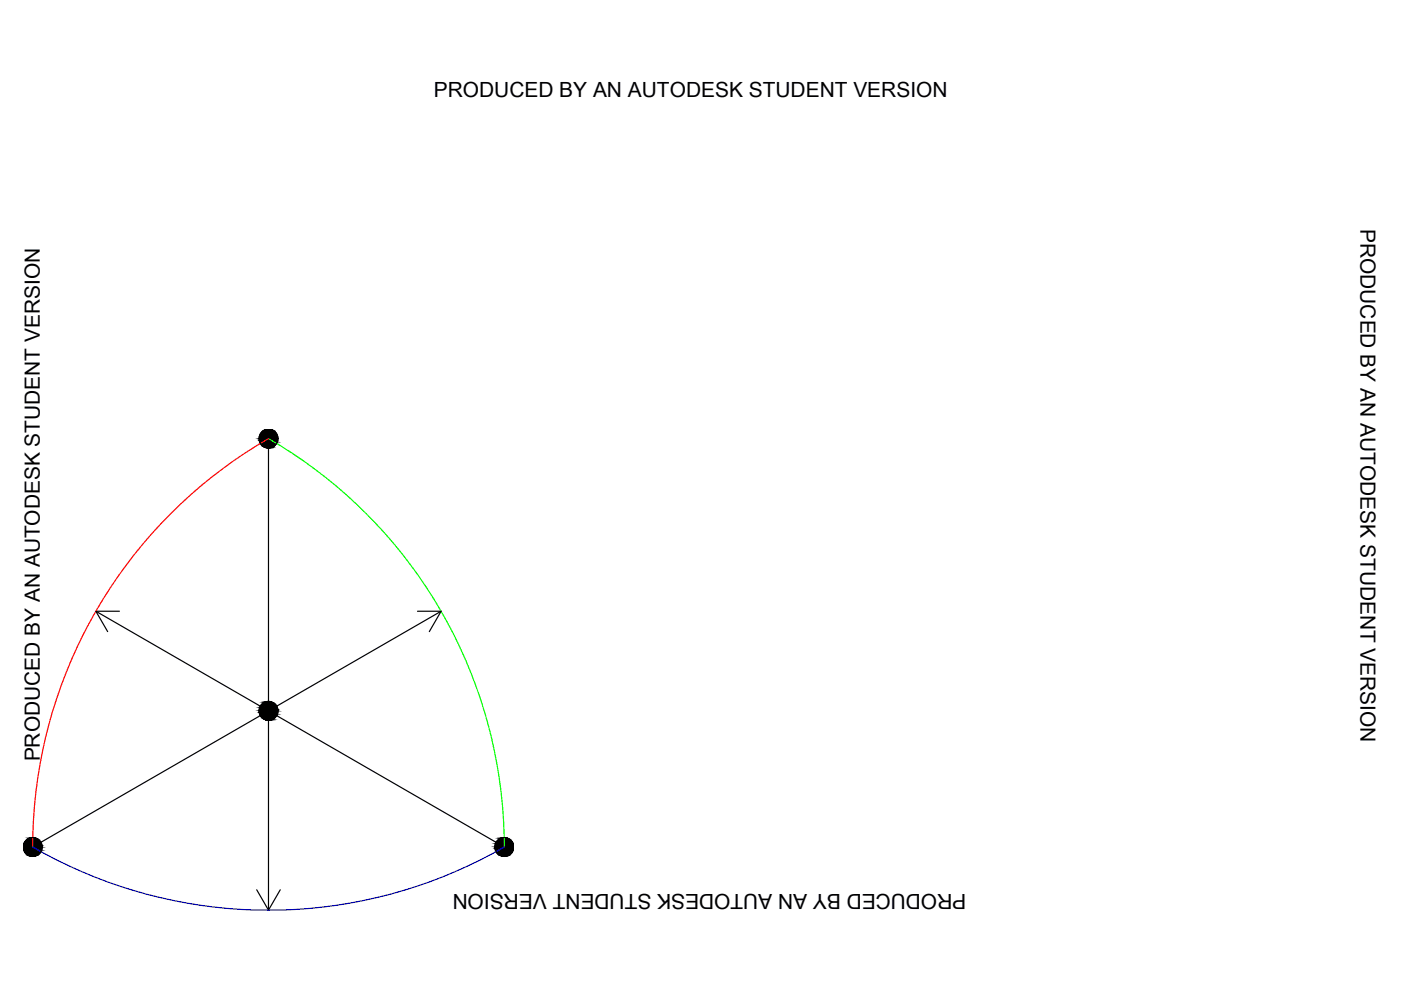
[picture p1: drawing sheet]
<svg xmlns="http://www.w3.org/2000/svg" width="297mm" height="210mm" viewBox="0 0 297 210" stroke-linecap="round" stroke-linejoin="round" font-family="sans-serif">
<!-- layer: 0 -->
<g fill="#000" stroke="#000" stroke-width=".21">
<path d="M55 93.7h.7l-.5 .3zM57.5 93.4h1.4l-.1 .3zM55 151.4h.7l-.5 .3zM55.2 149.7l.5 .3h-.7zM57.5 151.1h1.4l-.1 .3zM58.1 150l.6-.3 .1 .3zM6.9 179.2h.6l-.6 .4zM8.1 178.9l.6-.3 .1 .3zM105.2 178.6l.5 .3h-.7zM106.3 179.2h.6v.4zM6.7 181.6h.5zM8.2 180.3h.6l-.1 .3z"/>
<path d="M105.1 180.3h.5l-.4 .3zM106.5 181.5h.9z"/>
<path d="M55 93.4l.7 .3 .6-.3zM55 93.4l.7 .3h-.7z"/>
<path d="M56.6 95h.3zM56.9 95h.4z"/>
<path d="M54.9 93l1.4 .4 .6-.4zM54.9 93l1.4 .4h-1.3z"/>
<path d="M56.3 93.4l.6 .3v-.3zM55.7 93.7l.6-.3 .6 .3z"/>
<path d="M55.7 93.7l1.2 .3v-.3zM55.2 94l.5-.3 1.2 .3z"/>
<path d="M55.2 94l1.7 .3v-.3zM55.2 94l1.7 .3h-1.5z"/>
<path d="M55.4 94.3l1.5 .2v-.2zM55.4 94.3l1.5 .2h-1.2z"/>
<path d="M55.7 94.5l1.2 .2v-.2zM55.7 94.5l1.2 .2h-1z"/>
<path d="M55.9 94.7l1 .2v-.2zM55.9 94.7l1 .2z"/>
<path d="M56.2 94.9l.7 .1zM56.2 94.9l.7 .1z"/>
<path d="M56.7 91l.8 .1zM56.4 91.1h1.1z"/>
<path d="M56.4 91.1l1.4 .1zM56 91.2l.4-.1 1.4 .1z"/>
<path d="M56.9 93v.4h.6zM56.3 93.4l.6-.4v.4z"/>
<path d="M57.5 93.4l.6 .3h.7zM58.1 93.7h.7l-.2 .3z"/>
<path d="M56.9 93.4l1.2 .3-.6-.3zM56.9 93.4l1.2 .3h-1.2z"/>
<path d="M56.9 94.9h.7zM56.9 94.9l.4 .1z"/>
<path d="M56 91.2l2.1 .2-.3-.2zM55.7 91.4l.3-.2 2.1 .2z"/>
<path d="M56.9 94.7l.7 .2 .3-.2zM56.9 94.7l.7 .2h-.7z"/>
<path d="M56.9 93.7l1.7 .3-.5-.3zM56.9 93.7l1.7 .3h-1.7z"/>
<path d="M55.7 91.4l2.7 .2-.3-.2zM55.4 91.6l.3-.2 2.7 .2z"/>
<path d="M56.9 94.5l1 .2 .3-.2zM56.9 94.5l1 .2h-1z"/>
<path d="M55.4 91.6l3.2 .3-.2-.3zM55.4 91.6l3.2 .3h-3.4z"/>
<path d="M56.9 94.3l1.3 .2 .2-.2zM56.9 94.3l1.3 .2h-1.3z"/>
<path d="M55.2 91.9l3.6 .4-.2-.4zM55.2 91.9l3.6 .4h-3.7z"/>
<path d="M56.9 94l1.5 .3 .2-.3zM56.9 94l1.5 .3h-1.5z"/>
<path d="M55.1 92.3l3.8 .3-.1-.3zM55.1 92.3l3.8 .3h-3.9z"/>
<path d="M55 92.6l3.9 .4v-.4zM55 92.6l3.9 .4h-4z"/>
<path d="M56.9 93l2 .4v-.4zM56.9 93l2 .4h-1.4z"/>
<path d="M55 150l1.3 .4-.6-.4zM55 150l1.3 .4h-1.3z"/>
<path d="M56.3 150.4h.6v.3zM56.9 150.4v.3l.6-.3z"/>
<path d="M55 150.4l1.9 .3-.6-.3zM55 150.4l1.9 .3h-2z"/>
<path d="M55 151.1l.7 .3 .6-.3zM55 151.1l.7 .3h-.7z"/>
<path d="M56.6 152.7h.3zM56.9 152.7h.4z"/>
<path d="M56.6 148.8h.3zM56.2 148.8h.7z"/>
<path d="M56.2 148.8l.7 .2v-.2zM55.9 149l.3-.2 .7 .2z"/>
<path d="M55.9 149l1 .2v-.2zM55.6 149.2l.3-.2 1 .2z"/>
<path d="M55.6 149.2l1.3 .2v-.2zM55.6 149.2l1.3 .2h-1.5z"/>
<path d="M55.4 149.4l1.5 .3v-.3zM55.4 149.4l1.5 .3h-1.7z"/>
<path d="M55.2 149.7l1.7 .7v-.7zM55.2 149.7l1.7 .7h-.6z"/>
<path d="M54.9 150.7l1.4 .4 .6-.4zM54.9 150.7l1.4 .4h-1.3z"/>
<path d="M56.3 151.1l.6 .3v-.3zM55.7 151.4l.6-.3 .6 .3z"/>
<path d="M55.7 151.4l1.2 .3v-.3zM55.2 151.7l.5-.3 1.2 .3z"/>
<path d="M55.2 151.7l1.7 .3v-.3zM55.2 151.7l1.7 .3h-1.5z"/>
<path d="M55.4 152l1.5 .2v-.2zM55.4 152l1.5 .2h-1.3z"/>
<path d="M55.6 152.2l1.3 .3v-.3zM55.6 152.2l1.3 .3h-1z"/>
<path d="M55.9 152.5l1 .1v-.1zM55.9 152.5l1 .1z"/>
<path d="M56.2 152.6l.7 .1zM56.2 152.6l.7 .1z"/>
<path d="M56.9 148.7l.4 .1zM56.6 148.8l.3-.1z"/>
<path d="M56.9 148.8h.7zM56.9 148.8h.7z"/>
<path d="M56.9 150.7v.4h.6zM56.3 151.1l.6-.4v.4z"/>
<path d="M57.5 151.1l.6 .3h.7zM58.1 151.4h.7l-.1 .3z"/>
<path d="M56.9 151.1l1.2 .3-.6-.3zM56.9 151.1l1.2 .3h-1.2z"/>
<path d="M56.9 148.8l1 .2zM56.9 148.8l1 .2h-1z"/>
<path d="M56.9 152.6h.7zM56.9 152.6l.4 .1z"/>
<path d="M56.9 149l1.3 .2-.3-.2zM56.9 149l1.3 .2h-1.3z"/>
<path d="M56.9 152.5l.7 .1 .3-.1zM56.9 152.5l.7 .1h-.7z"/>
<path d="M56.9 150l.6 .4 .6-.4zM56.9 150l.6 .4h-.6z"/>
<path d="M56.9 151.4l1.8 .3-.6-.3zM56.9 151.4l1.8 .3h-1.8z"/>
<path d="M56.9 149.2l1.5 .2-.2-.2zM56.9 149.2l1.5 .2h-1.5z"/>
<path d="M56.9 152.2l1 .3 .3-.3zM56.9 152.2l1 .3h-1z"/>
<path d="M56.9 149.4l1.8 .3-.3-.3zM56.9 149.4l1.8 .3h-1.8z"/>
<path d="M56.9 152l1.3 .2 .2-.2zM56.9 152l1.3 .2h-1.3z"/>
<path d="M56.9 149.7l1.2 .3 .6-.3zM56.9 149.7l1.2 .3h-1.2z"/>
<path d="M56.9 151.7l1.5 .3 .3-.3zM56.9 151.7l1.5 .3h-1.5z"/>
<path d="M58.1 150l.8 .4-.1-.4zM57.5 150.4l.6-.4 .8 .4z"/>
<path d="M57.5 150.4l1.4 .3v-.3zM56.9 150.7l.6-.3 1.4 .3z"/>
<path d="M56.9 150.7l2 .4v-.4zM56.9 150.7l2 .4h-1.4z"/>
<path d="M5 179.2h1.9zM5 179.2h1.9z"/>
<path d="M5.2 178.6l1.7 .3v-.3zM5.2 178.6l1.7 .3h-1.9z"/>
<path d="M5 178.9l1.9 .3v-.3zM5 178.9l1.9 .3h-1.9z"/>
<path d="M5 179.2l1.9 .4v-.4zM5 179.2l1.9 .4h-2z"/>
<path d="M4.9 179.6l2.6 .3-.6-.3zM4.9 179.6l2.6 .3h-2.5z"/>
<path d="M6.6 177.6l.3 .1zM6.3 177.7h.6z"/>
<path d="M6.3 177.7l.6 .2v-.2zM5.9 177.9l.4-.2 .6 .2z"/>
<path d="M5.9 177.9l1 .1v-.1zM5.7 178l.2-.1 1 .1z"/>
<path d="M5.7 178l1.2 .3v-.3zM5.7 178l1.2 .3h-1.5z"/>
<path d="M5.4 178.3l1.5 .3v-.3zM5.4 178.3l1.5 .3h-1.7z"/>
<path d="M6.9 177.6h.3zM6.6 177.6h.3z"/>
<path d="M6.9 177.6h.4zM6.9 177.6h.4z"/>
<path d="M6.9 177.6l.7 .1zM6.9 177.6l.7 .1z"/>
<path d="M5 179.9l2.6 .1zM5 179.9l2.6 .1z"/>
<path d="M5 180l3.2 .3-.6-.3zM5 180l3.2 .3h-3.1z"/>
<path d="M6.9 177.7l1 .2zM6.9 177.7l1 .2h-1z"/>
<path d="M6.9 177.9l1.3 .2-.3-.2zM6.9 177.9l1.3 .2h-1.3z"/>
<path d="M8.1 178.9h.7zM8.1 178.9h.7z"/>
<path d="M6.9 178.9l.6 .3 .6-.3zM6.9 178.9l.6 .3h-.6z"/>
<path d="M6.9 178.1l1.6 .2-.3-.2zM6.9 178.1l1.6 .2h-1.6z"/>
<path d="M6.9 178.3l1.8 .3-.2-.3zM6.9 178.3l1.8 .3h-1.8z"/>
<path d="M6.9 178.6l1.2 .3 .6-.3zM6.9 178.6l1.2 .3h-1.2z"/>
<path d="M8.1 178.9l.8 .3-.1-.3zM7.5 179.2l.6-.3 .8 .3z"/>
<path d="M7.5 179.2l1.4 .4v-.4zM6.9 179.6l.6-.4 1.4 .4z"/>
<path d="M7.5 179.9l1.3 .3 .1-.3zM7.5 179.9l1.3 .3h-.7z"/>
<path d="M6.9 179.6l2 .3v-.3zM6.9 179.6l2 .3h-1.4z"/>
<path d="M105 178.9h.7zM105 178.9h.7z"/>
<path d="M105 178.9l1.3 .3-.6-.3zM105 178.9l1.3 .3h-1.3z"/>
<path d="M105 179.9l.7 .3 .6-.3zM105 179.9l.7 .3h-.7z"/>
<path d="M105 179.2l1.9 .4-.6-.4zM105 179.2l1.9 .4h-2z"/>
<path d="M106.6 177.6h.3zM106.6 177.6h.3z"/>
<path d="M106.6 177.6l.3 .1zM106.2 177.7h.7z"/>
<path d="M106.2 177.7l.7 .2v-.2zM105.9 177.9l.3-.2 .7 .2z"/>
<path d="M105.9 177.9l1 .2v-.2zM105.6 178.1l.3-.2 1 .2z"/>
<path d="M105.6 178.1l1.3 .2v-.2zM105.6 178.1l1.3 .2h-1.5z"/>
<path d="M105.4 178.3l1.5 .3v-.3zM105.4 178.3l1.5 .3h-1.7z"/>
<path d="M105.2 178.6l1.7 .3v-.3zM105.2 178.6l1.7 .3h-1.2z"/>
<path d="M105.7 178.9l1.2 .3v-.3zM105.7 178.9l1.2 .3h-.6z"/>
<path d="M106.9 179.2h2zM106.9 179.2h2z"/>
<path d="M106.3 179.2h.6zM106.3 179.2h.6z"/>
<path d="M104.9 179.6l1.4 .3 .6-.3zM104.9 179.6l1.4 .3h-1.3z"/>
<path d="M106.9 177.6h.4zM106.6 177.6h.3z"/>
<path d="M106.9 177.6l.7 .1zM106.9 177.6l.7 .1z"/>
<path d="M106.9 177.7l1 .2zM106.9 177.7l1 .2h-1z"/>
<path d="M106.9 177.9l1.3 .1-.3-.1zM106.9 177.9l1.3 .1h-1.3z"/>
<path d="M106.9 178l1.5 .3-.2-.3zM106.9 178l1.5 .3h-1.5z"/>
<path d="M106.9 178.3l1.8 .3-.3-.3zM106.9 178.3l1.8 .3h-1.8z"/>
<path d="M106.9 178.6l1.9 .3-.1-.3zM106.9 178.6l1.9 .3h-1.9z"/>
<path d="M106.9 178.9l2 .3-.1-.3zM106.9 178.9l2 .3h-2z"/>
<path d="M106.9 179.2l2 .4v-.4zM106.9 179.2l2 .4h-2z"/>
<path d="M106.3 180l2.5 .3 .1-.3zM105.6 180.3l.7-.3 2.5 .3z"/>
<path d="M106.9 179.6l2 .4v-.4zM106.3 180l.6-.4 2 .4z"/>
<path d="M6.4 181.5h1zM6.4 181.5l.8 .1z"/>
<path d="M6.3 181.5h1.2zM6.3 181.5h1.1z"/>
<path d="M6.1 181.4h1.7zM6.1 181.4l1.4 .1z"/>
<path d="M6 181.3h1.9zM6 181.3l1.8 .1z"/>
<path d="M5.7 181.2l2.2 .1 .2-.1zM5.7 181.2l2.2 .1h-1.9z"/>
<path d="M5.7 181.1h2.5zM5.7 181.1l2.4 .1z"/>
<path d="M5.1 180.3l3.6 .3-.5-.3zM5.1 180.3l3.6 .3h-3.5z"/>
<path d="M5.5 180.9l2.7 .2 .2-.2zM5.5 180.9l2.7 .2h-2.5z"/>
<path d="M5.4 180.9h3.1zM5.4 180.9h3z"/>
<path d="M5.2 180.7l3.3 .2 .1-.2zM5.2 180.7l3.3 .2h-3.1z"/>
<path d="M5.2 180.6h3.5zM5.2 180.6l3.4 .1z"/>
<path d="M8.1 180.2h.7zM8.1 180.2l.7 .1z"/>
<path d="M105 180.2h.7zM105 180.2l.6 .1z"/>
<path d="M106.5 181.5l.6 .1zM106.7 181.6h.4z"/>
<path d="M106.3 181.5h1.2zM106.3 181.5h1.1z"/>
<path d="M106.1 181.4h1.7zM106.1 181.4l1.4 .1z"/>
<path d="M106 181.3h1.9zM106 181.3l1.8 .1z"/>
<path d="M105.8 181.2l2.1 .1 .2-.1zM105.8 181.2l2.1 .1h-1.9z"/>
<path d="M105.6 181.1h2.6zM105.6 181.1l2.5 .1z"/>
<path d="M105.5 180.9l2.7 .2 .2-.2zM105.5 180.9l2.7 .2h-2.6z"/>
<path d="M105.4 180.9h3zM105.4 180.9h3z"/>
<path d="M105.2 180.7l3.2 .2 .2-.2zM105.2 180.7l3.2 .2h-3z"/>
<path d="M105.2 180.6h3.5zM105.2 180.6l3.4 .1z"/>
<path d="M105.6 180.3l3.1 .3 .1-.3zM105.2 180.6l.4-.3 3.1 .3z"/>
</g>
<g fill="none" stroke="#000" stroke-width=".25">
<path d="M56.9 93v100M20.3 129.6l86.6 50M25.3 129.6h-5l2.5 4.3M88.5 129.6h5l-2.5 4.3M93.5 129.6l-86.6 50M54.4 188.7l2.5 4.3 2.5-4.3"/>
<circle cx="56.9" cy="93" r="2"/>
<circle cx="56.9" cy="150.7" r="2"/>
<circle cx="6.9" cy="179.6" r="2"/>
<circle cx="106.9" cy="179.6" r="2"/>
</g>
<path d="M56.9 93a100 100 0 0 1 50 86.6" fill="none" stroke="#0f0" stroke-width=".25"/>
<path d="M56.9 93a100 100 0 0 0-50 86.6" fill="none" stroke="#f00" stroke-width=".25"/>
<path d="M6.9 179.6a100.1 100.1 0 0 0 100 0" fill="none" stroke="#00f" stroke-width=".25"/>
<g font-size="4.4">
<text x="92" y="20.5">PRODUCED BY AN AUTODESK STUDENT VERSION</text>
<text x="288.4" y="48.5" transform="rotate(90 288.4 48.5)">PRODUCED BY AN AUTODESK STUDENT VERSION</text>
<text x="8.4" y="161.5" transform="rotate(-90 8.4 161.5)">PRODUCED BY AN AUTODESK STUDENT VERSION</text>
<text x="204.9" y="189.5" transform="rotate(-180 204.9 189.5)">PRODUCED BY AN AUTODESK STUDENT VERSION</text>
</g>
</svg>
